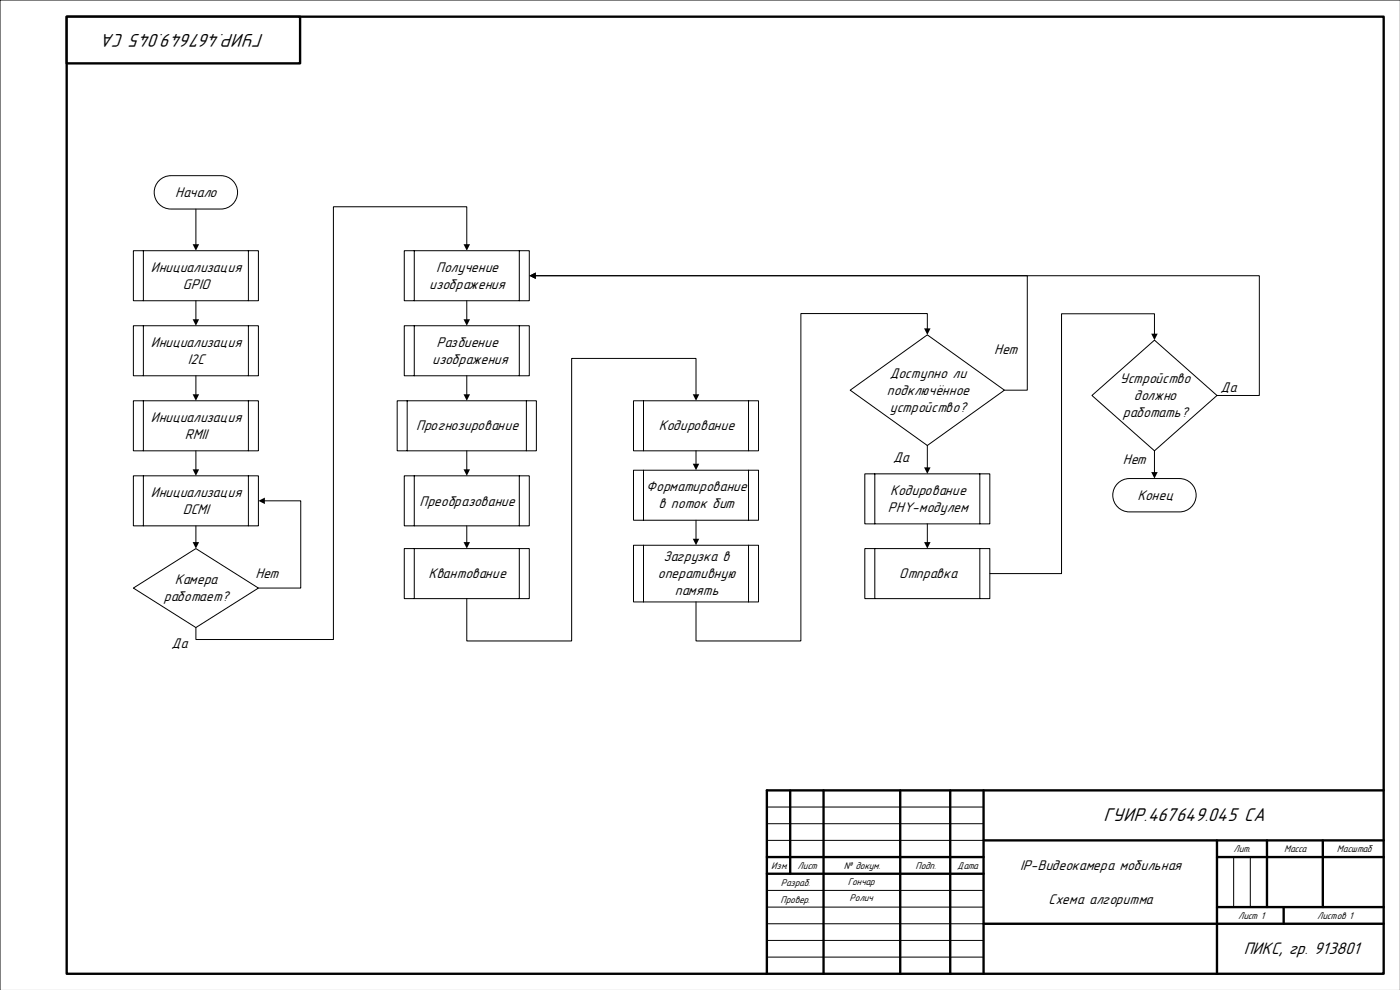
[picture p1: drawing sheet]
<svg xmlns="http://www.w3.org/2000/svg" width="420mm" height="297mm" viewBox="0 0 420 297" stroke-linecap="round" stroke-linejoin="round" font-family="sans-serif">
<path d="M419.9 0h-419.9v296.9M230 247h65M230 242h65M370 257v15M375 257v15M230 272h65M230 267h65M230 287h65M230 282h65" fill="none" stroke="#000" stroke-width=".3"/>
<g fill="none" stroke="#000" stroke-width=".71">
<path d="M20 5h395v287h-395zM237 237v25M247 237v55M270 237v55M285 237v55M295 237v55M415 237h-185v55M230 257h65M295 252h120M365 252v40M365 257h50M380 252v20"/>
<path d="M396.7 252v20M230 262h65M295 277h120M365 272h50M385 272v5"/>
</g>
<path d="M20 5h70v14h-70z" fill-rule="evenodd" fill="#fff"/>
<path d="M20 5h70v14h-70z" fill="none" stroke="#000" stroke-width=".71"/>
<path d="M230 252h65M230 277h65" fill="none" stroke="#000" stroke-width=".3"/>
<path d="M47.4 54.5a5 5 0 0 1 3.9-1.8h15a5 5 0 0 1 5 5 5 5 0 0 1-5 5h-15a5 5 0 0 1-4.6-2.9 5 5 0 0 1 .7-5.3z" fill-rule="evenodd" fill="#fff"/>
<path d="M47.4 54.5a5 5 0 0 1 3.9-1.8h15a5 5 0 0 1 5 5 5 5 0 0 1-5 5h-15a5 5 0 0 1-4.6-2.9 5 5 0 0 1 .7-5.3zM58.8 62.7v10.8" fill="none" stroke="#000" stroke-width=".3"/>
<path d="M57.8 73.2h1.9l-.9 2z" fill="#000"/>
<path d="M40 75.2h37.5v15h-37.5z" fill-rule="evenodd" fill="#fff"/>
<path d="M40 75.2h37.5v15h-37.5zM43 75.2v15M74.5 75.2v15" fill="none" stroke="#000" stroke-width=".3"/>
<path d="M40 97.7h37.5v15h-37.5z" fill-rule="evenodd" fill="#fff"/>
<path d="M40 97.7h37.5v15h-37.5zM43 97.7v15M74.5 97.7v15" fill="none" stroke="#000" stroke-width=".3"/>
<path d="M40 120.2h37.5v15h-37.5z" fill-rule="evenodd" fill="#fff"/>
<path d="M40 120.2h37.5v15h-37.5zM43 120.2v15M74.5 120.2v15" fill="none" stroke="#000" stroke-width=".3"/>
<path d="M40 142.7h37.5v15h-37.5z" fill-rule="evenodd" fill="#fff"/>
<path d="M140 73.5v-11.5h-40v129.8h-41.2v-3.6M58.8 90.2v5.8M58.8 112.7v5.8M58.8 135.2v5.8M40 142.7h37.5v15h-37.5zM43 142.7v15M74.5 142.7v15" fill="none" stroke="#000" stroke-width=".3"/>
<path d="M139 73.2h2l-1 2zM57.8 95.7h1.9l-.9 2zM57.8 118.2h1.9l-.9 2zM57.8 140.7h1.9l-.9 2z" fill="#000"/>
<path d="M40 176.3l18.8-11.8 18.7 11.8-18.7 11.9z" fill-rule="evenodd" fill="#fff"/>
<path d="M58.8 157.7v5.1M79.2 150.2h11v26.1h-12.7M40 176.3l18.8-11.8 18.7 11.8-18.7 11.9z" fill="none" stroke="#000" stroke-width=".3"/>
<path d="M77.5 150.2l1.9-1v2zM57.8 162.6h1.9l-.9 1.9z" fill="#000"/>
<path d="M121.2 97.7h37.5v15h-37.5z" fill-rule="evenodd" fill="#fff"/>
<path d="M121.2 97.7h37.5v15h-37.5zM124.2 97.7v15M155.8 97.7v15" fill="none" stroke="#000" stroke-width=".3"/>
<path d="M119.1 120.2h41.8v15h-41.8z" fill-rule="evenodd" fill="#fff"/>
<path d="M119.1 120.2h41.8v15h-41.8zM122.1 120.2v15M157.9 120.2v15" fill="none" stroke="#000" stroke-width=".3"/>
<path d="M121.2 142.7h37.5v15h-37.5z" fill-rule="evenodd" fill="#fff"/>
<path d="M121.2 142.7h37.5v15h-37.5zM124.2 142.7v15M155.8 142.7v15" fill="none" stroke="#000" stroke-width=".3"/>
<path d="M121.2 164.5h37.5v15h-37.5z" fill-rule="evenodd" fill="#fff"/>
<path d="M121.2 164.5h37.5v15h-37.5zM124.2 164.5v15M155.8 164.5v15" fill="none" stroke="#000" stroke-width=".3"/>
<path d="M190 120.2h37.5v15h-37.5z" fill-rule="evenodd" fill="#fff"/>
<path d="M190 120.2h37.5v15h-37.5zM193 120.2v15M224.5 120.2v15" fill="none" stroke="#000" stroke-width=".3"/>
<path d="M190 141h37.5v15h-37.5z" fill-rule="evenodd" fill="#fff"/>
<path d="M140 112.7v5.8M208.7 118.5v-11h-37.3v84.7h-31.4v-12.7M140 135.2v5.8M208.7 135.2v4.1M140 157.7v5.1M190 141h37.5v15h-37.5zM193 141v15M224.5 141v15" fill="none" stroke="#000" stroke-width=".3"/>
<path d="M139 118.2h2l-1 2zM207.8 118.2h1.9l-1 2zM207.8 139.1h1.9l-1 1.9zM139 140.7h2l-1 2zM139 162.6h2l-1 1.9z" fill="#000"/>
<path d="M190 163.5h37.5v17h-37.5z" fill-rule="evenodd" fill="#fff"/>
<path d="M208.7 156v5.8M190 163.5h37.5v17h-37.5zM193 163.5v17M224.5 163.5v17" fill="none" stroke="#000" stroke-width=".3"/>
<path d="M207.8 161.6h1.9l-1 1.9z" fill="#000"/>
<path d="M121.2 75.2h37.5v15h-37.5z" fill-rule="evenodd" fill="#fff"/>
<path d="M121.2 75.2h37.5v15h-37.5zM124.2 75.2v15M155.8 75.2v15M140 90.2v5.8" fill="none" stroke="#000" stroke-width=".3"/>
<path d="M139 95.7h2l-1 2z" fill="#000"/>
<path d="M255 117l23.1-16.6 23.2 16.6-23.2 16.6z" fill-rule="evenodd" fill="#fff"/>
<path d="M255 117l23.1-16.6 23.2 16.6-23.2 16.6z" fill="none" stroke="#000" stroke-width=".3"/>
<path d="M259.4 142.1h37.5v15h-37.5z" fill-rule="evenodd" fill="#fff"/>
<path d="M259.4 142.1h37.5v15h-37.5zM262.4 142.1v15M293.9 142.1v15" fill="none" stroke="#000" stroke-width=".3"/>
<path d="M259.4 164.5h37.5v15h-37.5z" fill-rule="evenodd" fill="#fff"/>
<path d="M259.4 164.5h37.5v15h-37.5zM262.4 164.5v15M293.9 164.5v15" fill="none" stroke="#000" stroke-width=".3"/>
<path d="M327.5 118.6l18.8-16.6 18.7 16.6-18.7 16.6z" fill-rule="evenodd" fill="#fff"/>
<path d="M278.1 98.7v-4.7h-37.9v98.2h-31.5v-11.7M301.3 117h6.8v-34.3h-147.6h217.2v35.9h-12.7M327.5 118.6l18.8-16.6 18.7 16.6-18.7 16.6z" fill="none" stroke="#000" stroke-width=".3"/>
<path d="M158.7 82.7l2-1v2zM277.2 98.5h1.9l-1 1.9z" fill="#000"/>
<path d="M334.9 145.3a5 5 0 0 1 3.9-1.8h15a5 5 0 0 1 5 5 5 5 0 0 1-5 5h-15a5 5 0 0 1-4.6-2.9 5 5 0 0 1 .7-5.3z" fill-rule="evenodd" fill="#fff"/>
<path d="M346.3 100.3v-6.2h-27.9v77.9h-21.5M278.1 133.6v6.8M346.3 135.2v6.6M278.1 157.1v5.7M334.9 145.3a5 5 0 0 1 3.9-1.8h15a5 5 0 0 1 5 5 5 5 0 0 1-5 5h-15a5 5 0 0 1-4.6-2.9 5 5 0 0 1 .7-5.3z" fill="none" stroke="#000" stroke-width=".3"/>
<path d="M345.3 100.1h1.9l-.9 1.9zM277.2 140.1h1.9l-1 2zM345.3 141.6h1.9l-.9 1.9zM277.2 162.6h1.9l-1 1.9z" fill="#000"/>
<g font-size="5.9">
<text x="79.2" y="10.3" transform="rotate(-180 79.2 10.3)">ГУИР.467649.045 СА</text>
<text x="331" y="246.1">ГУИР.467649.045 СА</text>
</g>
<text font-size="5.3" x="373" y="286.2">ПИКС, гр. 913801</text>
<g font-size="4.5">
<text x="52.6" y="59">Начало</text>
<text x="45.3" y="81.5">Инициализация</text>
<text x="130.8" y="81.5">Получение</text>
<text x="54.9" y="86.6">GPIO</text>
<text x="128.7" y="86.6">изображения</text>
<text x="45.3" y="104">Инициализация</text>
<text x="130.9" y="104">Разбиение</text>
<text x="298.2" y="106">Нет</text>
<text x="56.3" y="109.1">I2C</text>
<text x="129.6" y="109.1">изображения</text>
<text x="266.9" y="113.3">Доступно ли</text>
<text x="266" y="118.4">подключённое</text>
<text x="335.9" y="114.9">Устройство</text>
<text x="340.1" y="120">должно</text>
<text x="366.1" y="117.6">Да</text>
<text x="266.9" y="123.5">устройство?</text>
<text x="336.8" y="125.1">работать?</text>
<text x="45.3" y="126.5">Инициализация</text>
<text x="55.5" y="131.6">RMII</text>
<text x="124.8" y="129.1">Прогнозирование</text>
<text x="197.6" y="129.1">Кодирование</text>
<text x="267.9" y="138.4">Да</text>
<text x="336.7" y="139.1">Нет</text>
<text x="45.3" y="149">Инициализация</text>
<text x="193.8" y="147.4">Форматирование</text>
<text x="267" y="148.4">Кодирование</text>
<text x="341.1" y="149.9">Конец</text>
<text x="54.9" y="154.1">DCMI</text>
<text x="125.8" y="151.6">Преобразование</text>
<text x="197.5" y="152.4">в поток бит</text>
<text x="266.3" y="153.5">PHY-модулем</text>
<text x="76.6" y="173.4">Нет</text>
<text x="128.5" y="173.4">Квантование</text>
<text x="197.3" y="173.4">оперативную</text>
<text x="199" y="168.3">Загрузка в</text>
<text x="269.7" y="173.4">Отправка</text>
<text x="52.4" y="175.2">Камера</text>
<text x="202.4" y="178.5">память</text>
<text x="49.1" y="180.3">работает?</text>
<text x="51.5" y="194.2">Да</text>
<text x="305.9" y="260.9">IP-Видеокамера мобильная</text>
<text x="314.5" y="271">Схема алгоритма</text>
</g>
<g font-size="3.1">
<text x="370" y="255.6">Лит.</text>
<text x="385.1" y="255.6">Масса</text>
<text x="400.9" y="255.6">Масштаб</text>
<text x="231.3" y="260.6">Изм.</text>
<text x="239.2" y="260.6">Лист</text>
<text x="253.1" y="260.6">№ докум.</text>
<text x="274.6" y="260.6">Подп.</text>
<text x="287.1" y="260.6">Дата</text>
<text x="234.2" y="265.7">Разраб.</text>
<text x="254.2" y="265.3">Гончар</text>
<text x="234.1" y="270.7">Провер.</text>
<text x="254.8" y="270.3">Ролич</text>
<text x="371.3" y="275.7">Лист 1</text>
<text x="395.1" y="275.7">Листов 1</text>
</g>
</svg>
